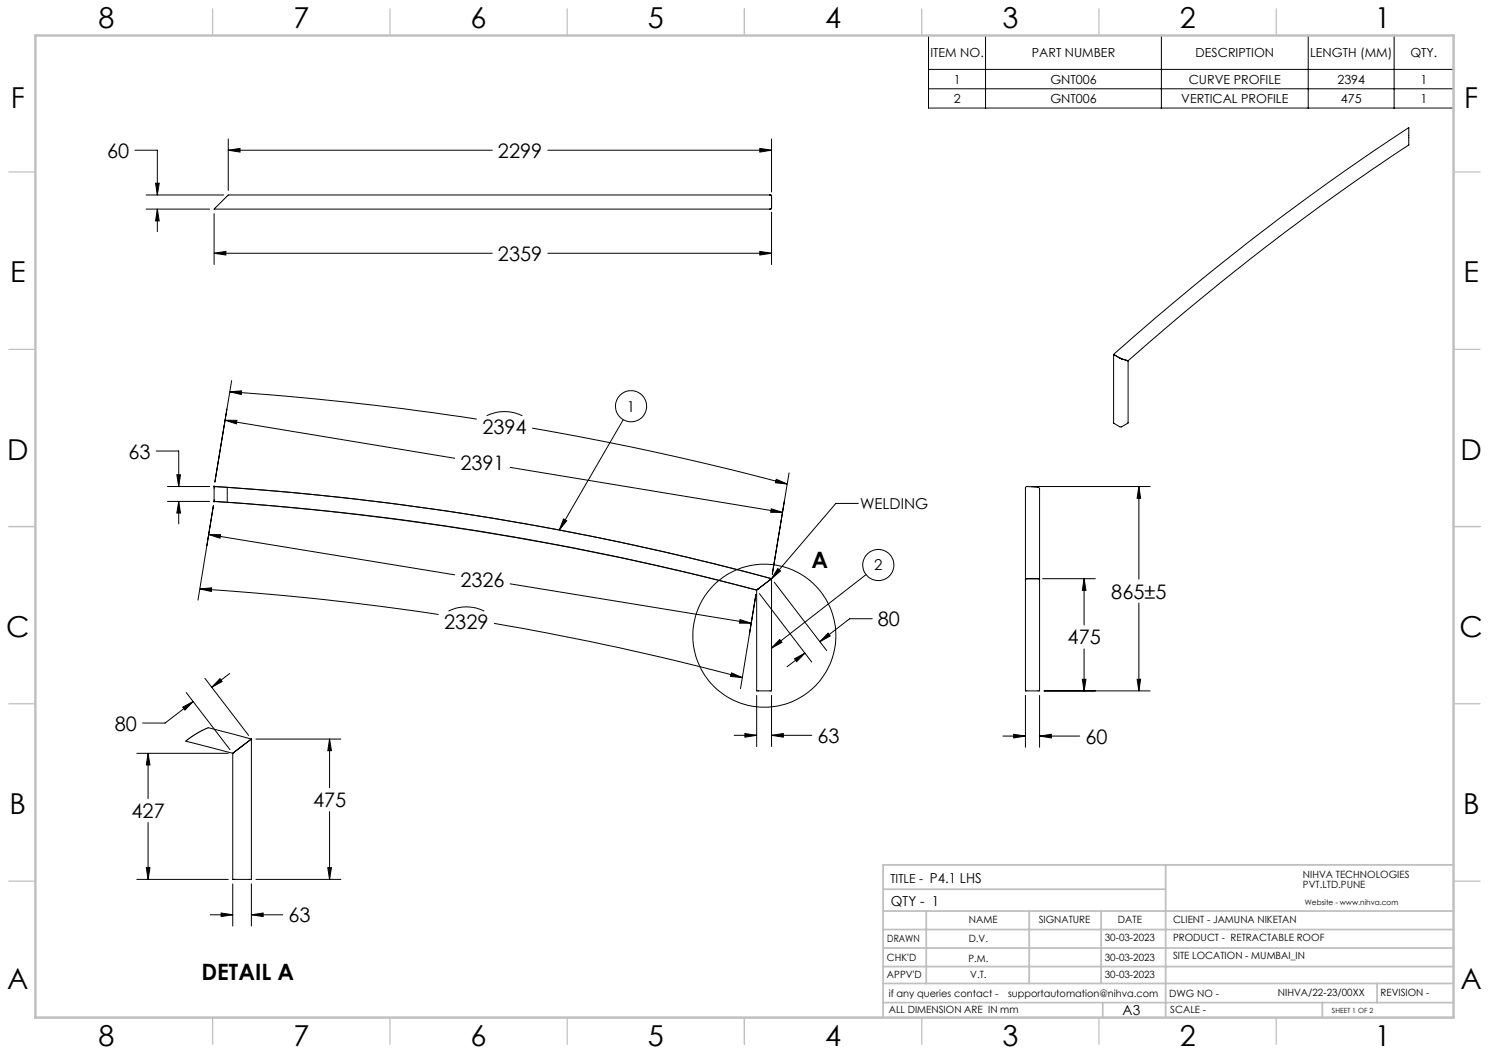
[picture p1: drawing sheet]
<svg xmlns="http://www.w3.org/2000/svg" width="420mm" height="297mm" viewBox="0 0 420 297" stroke-linecap="round" stroke-linejoin="round" font-family="sans-serif">
<g fill="none" stroke="#000" stroke-width=".28">
<path d="M261.9 10h148.1v20.5h-148.1zM261.9 19.6h148.1M278 10v20.5M327.6 10v20.5M369 10v20.5M393.2 10v20.5M64.4 39.2v14.5M217.6 39.2v14.9M261.9 25h148.1M38 42.4h6.4v12.6M41.2 55h21.9M41.2 59h17.9"/>
<path d="M43.9 51.7h1l-.5 3.3zM44.4 59l.5 3.3h-1zM44.4 59v6.3M64.4 42.4l3.3-.5v1zM64.4 42.4h74.5M154.5 42.4h63.1M214.3 41.9l3.3 .5-3.3 .5zM217.2 55h-152.8l-4 4h156.8M217.2 55l.4 .4M217.2 55h.1M217.2 59h.1M217.6 59.8v14.8"/>
<path d="M217.6 58.6l-.4 .4M217.6 55.4v3.2M60.4 71.4l3.3-.5v1zM60.4 60.3v14.3M60.4 71.4h78.5M154.5 71.4h63.1M214.3 70.9l3.3 .5-3.3 .5zM314.1 100a701.3 701.3 0 0 1 83.3-64v4.8a715.3 715.3 0 0 0-79.2 61M314.1 100h.1M314.1 100v19.3l1.9 1.1 2.2-1.1v-17.5M63.5 118.5l3.3 .1-.1 1zM63.5 118.5l64.8 10.8"/>
<path d="M64.8 110.5l3.3-.3v1.1zM64.8 110.5a836.6 836.6 0 0 1 69.7 7.7M65.3 107.4l-4.7 28.6 3.4-20.6M137.3 117.3a11.5 11.5 0 0 1 10.1 0M175.8 118.4l-18 31.1M314.2 100l1.7 1M315.9 101l.4 .2M316.3 101.2l1.8 .5M318.1 101.7l.1 .1M318.1 101.7h.1M44.1 127.2h6.3v10M47.2 137.2h11.9"/>
<path d="M49.9 133.9h1l-.5 3.3zM60.2 137.2h.5M60.4 137.2a793.7 793.7 0 0 1 157.2 26M60.4 137v.5M64.1 137.4v4.3M143.9 131.8l76.8 12.7M150.1 120.8a830.2 830.2 0 0 1 71.9 15.7M219 135.2l3 1.3-3.3-.3zM222.6 133.4l-4.8 28.6 3.4-20.6M290.9 137.2h33.5M321.2 137.2l.5 3.3h-1zM321.2 137.2v26.2"/>
<path d="M47.2 141.4h11.9M50.4 141.4l.5 3.3h-1zM50.4 141.4v6.4M58.9 150.8h3.3l-.1 1zM58.9 150.8l69.4 11.3M60.2 141.4h.5M60.2 142.7l-4.4 26.6M60.4 141.4a814.2 814.2 0 0 1 153 25M60.4 141.1v.5M159 146.4l.8 .5-2 2.6zM217.6 143.5l3.1 1h-3.3zM242.1 142h-6.3l-18.2 21.2"/>
<path d="M56.4 166.1l3.3-.3-.1 1zM56.4 166.1a769.6 769.6 0 0 1 67.3 7.2M126.5 172.4a11.2 11.2 0 0 1 10.1 0M139.3 175.8a774.7 774.7 0 0 1 70.1 15.3M143.9 164.7l68 11.1M208.7 174.8l3.2 1h-3.3zM213.2 167.7l-4.3 26.5M214.2 167.4l14.8 19.3M217.2 163.5l-3.8 2.9M217.6 163.2a793.3 793.3 0 0 0-157-25.9l-.2 .3v3.5l.2 .3a802.7 802.7 0 0 1 152.8 25M217.6 163.2l-.4 .3M217.6 163.2v31.7h-4.2v-28.5"/>
<path d="M218.4 164.2l14.8 19.3M219.4 160.4l.8 .6-2.6 2.2zM233.6 178.6l.6 .8-3 1.6zM244.3 162.1l-26.7 20.7M246 174.5h-6.3l-8.5 6.5M289.2 163.5v-24.9a.94 .94 0 0 1 .5-1.4l3.1 .2a.77 .77 0 0 1 .4 1.2v24.9M289.2 163.5v31.4h4v-31.4M289.7 163.2l-.5 .3M289.7 163.2h3.1M292.8 163.2l.4 .3M294.1 163.2h14.9M305.8 163.2l.5 3.3h-1z"/>
<path d="M305.8 163.2v13.1M321.2 170.1v24.8M51.5 199.5l3-1.6-2.3 2.4zM52.5 195.3l12.4 16.2M54.5 197.9l-7.9 6h-6.4M57.8 191.3l12.3 16.1M62.1 191.4l.6 .8-3 1.6zM64.8 190l-5.1 3.8M206.3 189.8l3.1 1.3-3.3-.3zM213.4 196.1v14.5M217.6 196.1v14.5M219.9 180.4l.7 .8-3 1.6z"/>
<path d="M224.1 185.8l2.9-1.6-2.3 2.4zM227 184.2l-5 3.9M289.2 196.1v14.7M293.2 196.1v14.7M294.5 194.9h29.9M305.3 191.6h1l-.5 3.3zM305.8 183v11.9M320.7 191.6h1l-.5 3.3zM38.6 212.5h25.8M41.8 212.5l.5 3.3h-1zM41.8 212.5v12.7M66.2 212.1l-.5 .4"/>
<path d="M70.4 208.8l-4.2 3.3M70.9 208.5l-12.2-3.3-3 1.5-3.3 2.4 13.3 3.4M70.9 208.5l-.5 .3M70.9 208.5v39.5h-5.2v-35.5M72.2 208.5h23.9M93 208.5l.5 3.2h-1zM93 208.5v13.7M207.1 207.4h6.3M210.1 206.9l3.3 .5-3.3 .5zM217.6 207.4l3.3-.5v1zM217.6 207.4h11.4M282.9 207.6h6.3"/>
<path d="M285.9 207.1l3.3 .5-3.3 .5zM293.2 207.6l3.3-.5v1zM293.2 207.6h11.4M41.8 232v16M93 228.9v19.1M38.6 248h25.8M41.3 244.7h1l-.5 3.3zM59.3 258h6.4M62.4 257.5l3.3 .5-3.3 .5zM65.7 249.3v11.9M70.9 258l3.3-.5v1zM70.9 249.3v11.9"/>
<path d="M70.9 258h8.9M72.2 248h23.9M92.5 244.7h1l-.5 3.3z"/>
<circle cx="178" cy="114.6" r="4.4"/>
<circle cx="247.7" cy="159.4" r="4.4"/>
<circle cx="215.6" cy="179.3" r="20.2"/>
</g>
<g fill="none" stroke="#c0c0c0" stroke-width=".35">
<path d="M60 2.5v7.5M110 2.5v7.5M160 2.5v7.5M210 2.5v7.5M260 2.5v7.5M310 2.5v7.5M360 2.5v7.5M2.5 48.5h7.5M410 48.5h7.5M2.5 98.5h7.5M410 98.5h7.5M2.5 148.5h7.5"/>
<path d="M410 148.5h7.5M2.5 198.5h7.5M410 198.5h7.5M2.5 248.5h7.5M410 248.5h7.5M60 287v7.5M110 287v7.5M160 287v7.5M210 287v7.5M260 287v7.5M310 287v7.5M360 287v7.5"/>
</g>
<g fill="none" stroke="#c0c0c0" stroke-width=".5">
<path d="M249.1 257h160.9M249.1 250.8h79.7M261.3 257v20.4M290.3 257v20.4M310.6 257v20.4M328.8 243.9v43.1M410 243.9h-160.9v43.1M249.1 272.6h160.9M249.1 267.4h160.9M249.1 262.2h160.9M249.1 277.4h160.9M388.4 277.4v5.4"/>
<path d="M249.1 282.8h160.9M311 282.8v4.2M373 282.8v4.2"/>
</g>
<path d="M10 10h400v277h-400z" fill="none" stroke="#c0c0c0" stroke-width=".7"/>
<g fill="#000">
<path d="M219 135.2l3 1.3-3.3-.3zM64.8 110.5l3.3-.3v1.1zM206.3 189.8l3.1 1.3-3.3-.3zM56.4 166.1l3.3-.3-.1 1zM63.5 118.5l3.3 .1-.1 1zM217.6 143.5l3.1 1h-3.3zM58.9 150.8h3.3l-.1 1zM208.7 174.8l3.2 1h-3.3zM49.9 133.9h1l-.5 3.3zM50.4 141.4l.5 3.3h-1z"/>
<path d="M219.4 160.4l.8 .6-2.6 2.2zM159 146.4l.8 .5-2 2.6zM219.9 180.4l.7 .8-3 1.6z"/>
<path d="M210.1 206.9l3.3 .5-3.3 .5zM217.6 207.4l3.3-.5v1zM224.1 185.8l2.9-1.6-2.3 2.4zM233.6 178.6l.6 .8-3 1.6zM214.3 41.9l3.3 .5-3.3 .5zM64.4 42.4l3.3-.5v1zM60.4 71.4l3.3-.5v1zM214.3 70.9l3.3 .5-3.3 .5zM43.9 51.7h1l-.5 3.3zM44.4 59l.5 3.3h-1zM285.9 207.1l3.3 .5-3.3 .5zM293.2 207.6l3.3-.5v1zM305.8 163.2l.5 3.3h-1zM305.3 191.6h1l-.5 3.3zM321.2 137.2l.5 3.3h-1zM320.7 191.6h1l-.5 3.3zM92.5 244.7h1l-.5 3.3zM93 208.5l.5 3.2h-1zM41.3 244.7h1l-.5 3.3zM41.8 212.5l.5 3.3h-1zM51.5 199.5l3-1.6-2.3 2.4zM62.1 191.4l.6 .8-3 1.6zM62.4 257.5l3.3 .5-3.3 .5zM70.9 258l3.3-.5v1z"/>
</g>
<g font-size="8.1">
<text x="27.8" y="8">8</text>
<text x="82.8" y="8">7</text>
<text x="132.8" y="8">6</text>
<text x="182.8" y="8">5</text>
<text x="232.8" y="8">4</text>
<text x="282.8" y="8">3</text>
<text x="332.8" y="8">2</text>
<text x="387.8" y="8">1</text>
<text x="3" y="30.4">F</text>
<text x="413" y="30.4">F</text>
<text x="2.8" y="79.6">E</text>
<text x="412.8" y="79.6">E</text>
<text x="2" y="129.6">D</text>
<text x="412" y="129.6">D</text>
<text x="1.7" y="179.6">C</text>
<text x="411.7" y="179.6">C</text>
<text x="2.7" y="229.6">B</text>
<text x="412.7" y="229.6">B</text>
<text x="2" y="278.9">A</text>
<text x="412" y="278.9">A</text>
<text x="27.8" y="295">8</text>
<text x="82.8" y="295">7</text>
<text x="132.8" y="295">6</text>
<text x="182.8" y="295">5</text>
<text x="232.8" y="295">4</text>
<text x="282.8" y="295">3</text>
<text x="332.8" y="295">2</text>
<text x="387.8" y="295">1</text>
</g>
<g font-size="6.3">
<text x="228.9" y="160.1">A</text>
<text x="56.8" y="276.3">DETAIL A</text>
</g>
<g font-size="5.6">
<text x="30.3" y="44.5">60</text>
<text x="140.4" y="44.5">2299</text>
<text x="140.4" y="73.5">2359</text>
<text x="136.1" y="122.4">2394</text>
<text x="36.3" y="129.3">63</text>
<text x="129.9" y="132.7">2391</text>
<text x="129.9" y="165.5">2326</text>
<text x="313.5" y="168.9">865±5</text>
<text x="125.3" y="177.5">2329</text>
<text x="247.6" y="176.7">80</text>
<text x="301.1" y="181.8">475</text>
<text x="32.4" y="206.1">80</text>
<text x="230.6" y="209.5">63</text>
<text x="306.1" y="209.7">60</text>
<text x="88.3" y="227.7">475</text>
<text x="37.1" y="230.7">427</text>
<text x="81.4" y="260.1">63</text>
</g>
<g font-size="4.2">
<text x="176.8" y="116.1">1</text>
<text x="242.6" y="143.5">WELDING</text>
<text x="246.6" y="160.9">2</text>
</g>
<g font-size="3.9">
<text x="251.3" y="255.4">QTY - 1</text>
<text x="316.7" y="286.4">A3</text>
</g>
<g font-size="3.5">
<text x="262.4" y="16.1">ITEM NO.</text>
<text x="291" y="16.1">PART NUMBER</text>
<text x="337.2" y="16.1">DESCRIPTION</text>
<text x="369.6" y="16.1">LENGTH (MM)</text>
<text x="397.8" y="16.1">QTY.</text>
<text x="269" y="23.6">1</text>
<text x="296.3" y="23.6">GNT006</text>
<text x="335.3" y="23.6">CURVE PROFILE</text>
<text x="377.2" y="23.6">2394</text>
<text x="400.7" y="23.6">1</text>
<text x="269" y="29.1">2</text>
<text x="296.3" y="29.1">GNT006</text>
<text x="333.2" y="29.1">VERTICAL PROFILE</text>
<text x="378.2" y="29.1">475</text>
<text x="400.7" y="29.1">1</text>
<text x="251.2" y="249.1">TITLE - P4.1 LHS</text>
</g>
<g font-size="2.8">
<text x="367.5" y="247.7">NIHVA TECHNOLOGIES</text>
<text x="367.5" y="250.5">PVT.LTD.PUNE</text>
<text x="273.3" y="260.4">NAME</text>
<text x="293" y="260.4">SIGNATURE</text>
<text x="315.3" y="260.5">DATE</text>
<text x="330.9" y="260.5">CLIENT - JAMUNA NIKETAN</text>
<text x="250.3" y="265.7">DRAWN</text>
<text x="273.3" y="265.8">D.V.</text>
<text x="311.6" y="265.5">30-03-2023</text>
<text x="330.9" y="265.5">PRODUCT - RETRACTABLE ROOF</text>
<text x="250.2" y="271.1">CHK'D</text>
<text x="250.2" y="275.8">APPV'D</text>
<text x="273.2" y="271.2">P.M.</text>
<text x="273.7" y="275.9">V.T.</text>
<text x="311.6" y="271.1">30-03-2023</text>
<text x="311.6" y="275.8">30-03-2023</text>
<text x="330.9" y="270.6">SITE LOCATION - MUMBAI_IN</text>
<text x="250.7" y="281.1">if any queries contact -</text>
<text x="284.3" y="281.1">supportautomation@nihva.com</text>
<text x="329.8" y="281.3">DWG NO -</text>
<text x="360.5" y="281.1">NIHVA/22-23/00XX</text>
<text x="389.4" y="281.1">REVISION -</text>
<text x="250.7" y="285.6">ALL DIMENSION ARE IN mm</text>
<text x="330.1" y="285.7">SCALE -</text>
</g>
<text font-size="2.1" x="368.1" y="255.1">Website - www.nihva.com</text>
<text font-size="2" x="375.7" y="285.6">SHEET 1 OF 2</text>
</svg>
